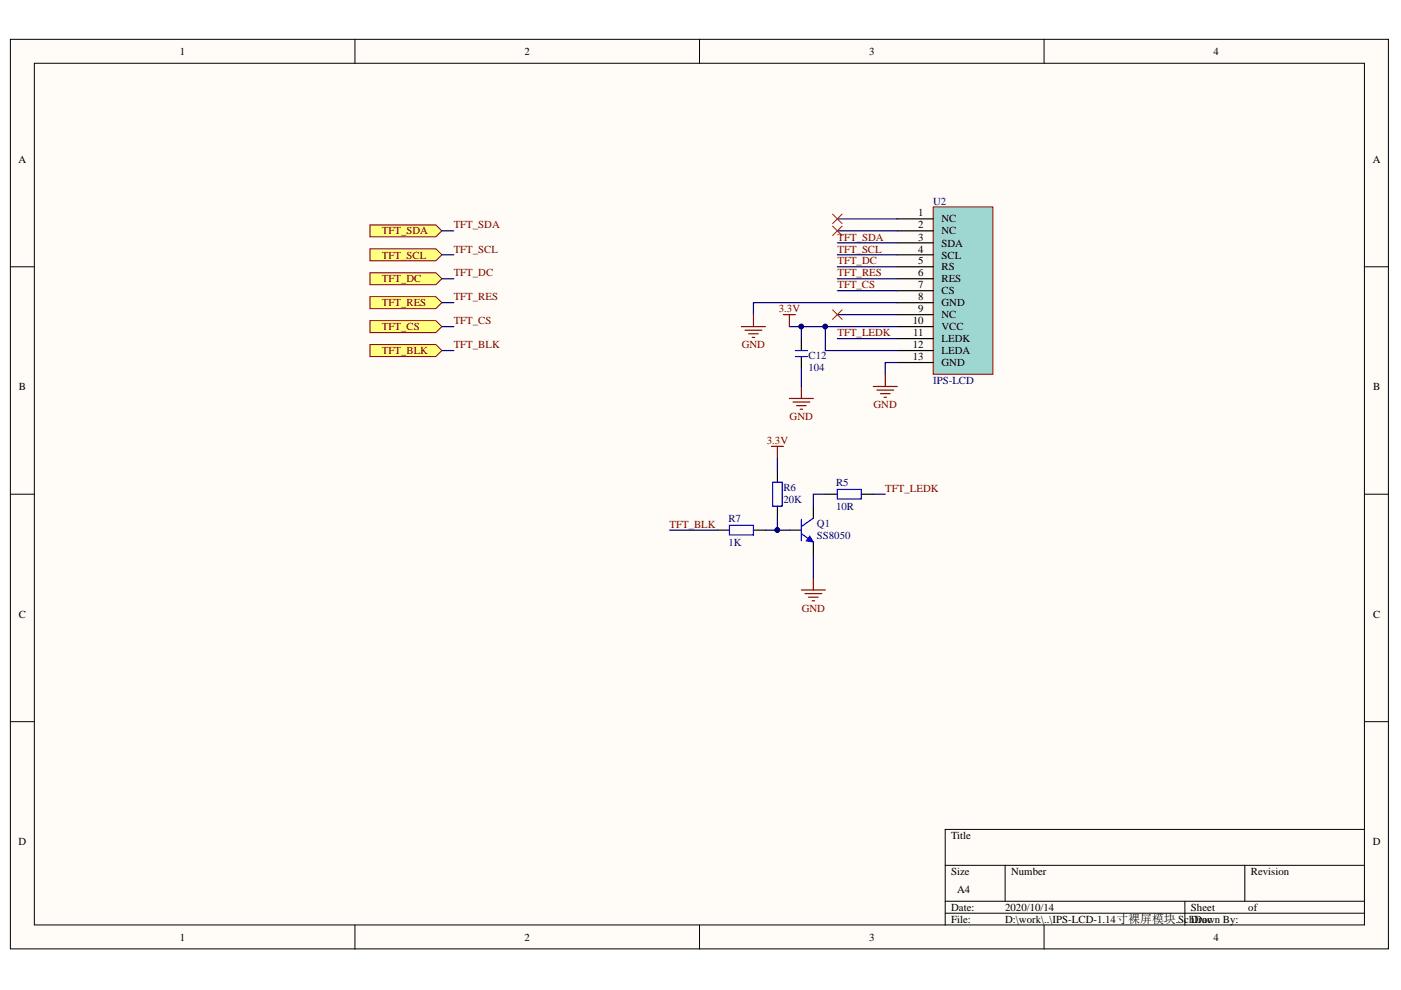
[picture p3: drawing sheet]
<svg xmlns="http://www.w3.org/2000/svg" width="297mm" height="210mm" viewBox="0 0 297 210" stroke-linecap="round" stroke-linejoin="round" font-family="sans-serif">
<g fill="#fffcf8" stroke="#000" stroke-width=".21">
<path d="M2.2 8.3h292.2v192.9h-292.2z"/>
<path d="M7.3 13.4h282v182.7h-282z"/>
</g>
<g fill="none" stroke="#000" stroke-width=".21">
<path d="M75.3 8.3v5.1M148.3 8.3v5.1M221.4 8.3v5.1M2.2 56.6h5.1M289.3 56.6h5.1M2.2 104.8h5.1M289.3 104.8h5.1M2.2 153h5.1M289.3 153h5.1M289.3 175.9h-88.9v20.3M75.3 196.2v5M148.3 196.2v5"/>
<path d="M200.4 183.5h88.9M200.4 191.1h88.9M200.4 193.6h88.9M213.1 183.5v7.6M221.4 196.2v5M251.2 191.1v5.1M263.9 183.5v7.6"/>
</g>
<path d="M169.9 71.8v2.5M169.9 75.6v2.5M152.1 112.4h2.6M159.7 112.4h2.6" fill="none" stroke="#000" stroke-width=".25"/>
<path d="M168.6 74.3h2.6M168.6 75.6h2.6M154.7 111.4h5v2h-5z" fill="none" stroke="#00f" stroke-width=".25"/>
<path d="M197.9 43.9h12.6v35.5h-12.6z" fill="#9ed7d2" stroke="#800000" stroke-width=".21"/>
<g fill="none" stroke="#000" stroke-width=".25">
<path d="M190.2 46.4h7.7M190.2 48.9h7.7M190.2 51.5h7.7M190.2 54h7.7M190.2 56.6h7.7M190.2 59.1h7.7M190.2 61.6h7.7M190.2 64.2h7.7M190.2 66.7h7.7M190.2 69.3h7.7M190.2 71.8h7.7M190.2 74.3h7.7"/>
<path d="M190.2 76.9h7.7M164.8 99.7v2.5M164.8 107.3v2.6M167.4 112.4h2.5M172.4 107.3v2.6M172.4 114.9v2.6M175 104.8h2.5M182.6 104.8h2.6"/>
</g>
<path d="M142 112.4h10.1" fill="none" stroke="#000080" stroke-width=".25"/>
<path d="M163.8 102.2h2v5.1h-2zM169.9 113.2l2.5 1.7M169.9 110.1v4.6M172.4 109.9l-2.5 1.7M177.5 103.8h5.1v2h-5.1z" fill="none" stroke="#00f" stroke-width=".25"/>
<path d="M171.7 113.7l.7 1.2-1.5-.2z" fill="#00f"/>
<path d="M171.7 113.7l.7 1.2-1.5-.2z" fill="none" stroke="#00f" stroke-width=".21"/>
<g fill="none" stroke="#000080" stroke-width=".25">
<path d="M177.5 46.4h12.7M177.5 48.9h12.7M177.5 51.5h12.7M177.5 54h12.7M177.5 56.6h12.7M177.5 59.1h12.7M167.4 69.3h2.5M169.9 78.1v3.8M175 69.3v5h15.2M177.5 71.8h12.7M177.5 61.6h12.7M177.5 66.7h12.7"/>
<path d="M190.2 76.9h-2.5v2.5M190.2 69.3h-20.3v2.5M190.2 64.2h-30.5v2.5M172.4 117.5v5.1M175 104.8h-2.6v2.5M185.2 104.8h2.5"/>
</g>
<g fill="none" stroke="#800000" stroke-width=".25">
<path d="M157.2 69.3h5.1M158 70h3.5M158.7 70.8h2.1M159.5 71.5h.5M159.7 66.7v2.6M166.1 66.7h2.5M167.4 66.7v2.6M187.7 79.4v2.5M163.6 94.6h2.5M164.8 94.6v2.6M167.4 84.5h5M168.1 85.2h3.6"/>
<path d="M168.9 86h2M169.7 86.8h.5M169.9 81.9v2.6M185.2 81.9h5M185.9 82.7h3.6M186.7 83.5h2M187.4 84.2h.5M169.9 125.1h5.1M170.7 125.9h3.5M171.4 126.6h2.1M172.2 127.4h.5M172.4 122.6v2.5"/>
</g>
<g fill="#000080" stroke="#000080" stroke-width=".21">
<circle cx="169.9" cy="69.2" r=".48"/>
<circle cx="175" cy="69.2" r=".48"/>
</g>
<path d="M176.5 45.4l2 2M176.5 47.9l2 2.1M178.5 45.4l-2 2M178.5 47.9l-2 2.1M176.5 65.7l2 2M178.5 65.7l-2 2" fill="none" stroke="#f00" stroke-width=".21"/>
<g fill="#ffff80" stroke="#800000" stroke-width=".21">
<path d="M78.4 57.8h14l1.3 1.3-1.3 1.3h-14z" fill-rule="evenodd"/>
<path d="M78.4 62.9h14l1.3 1.3-1.3 1.2h-14z" fill-rule="evenodd"/>
<path d="M78.4 68h14l1.3 1.3-1.3 1.2h-14z" fill-rule="evenodd"/>
<path d="M78.4 73.1h14l1.3 1.2-1.3 1.3h-14z" fill-rule="evenodd"/>
<path d="M78.4 52.8h14l1.3 1.2-1.3 1.3h-14z" fill-rule="evenodd"/>
<path d="M78.4 47.7h14l1.3 1.2-1.3 1.3h-14z" fill-rule="evenodd"/>
</g>
<path d="M93.7 48.9h2.5M93.7 54h2.5M93.7 59.1h2.5M93.7 64.2h2.5M93.7 69.3h2.5M93.7 74.3h2.5M164.8 97.2v2.5M162.3 112.4h5.1M164.8 109.9v2.5" fill="none" stroke="#000080" stroke-width=".25"/>
<circle cx="164.8" cy="112.4" r=".48" fill="#000080" stroke="#000080" stroke-width=".21"/>
<g font-size="2.3">
<text x="38.1" y="11.6">1</text>
<text x="111.2" y="11.6">2</text>
<text x="184.3" y="11.6">3</text>
<text x="257.3" y="11.6">4</text>
<text x="3.9" y="34.5">A</text>
<text x="291" y="34.5">A</text>
<text x="194.7" y="45.9">1</text>
<text x="199.6" y="47.2">NC</text>
<text x="194.7" y="48.4">2</text>
<text x="194.7" y="51">3</text>
<text x="194.7" y="53.5">4</text>
<text x="199.6" y="49.7">NC</text>
<text x="199.6" y="52.3">SDA</text>
<text x="194.7" y="56.1">5</text>
<text x="194.7" y="58.6">6</text>
<text x="199.6" y="54.8">SCL</text>
<text x="199.6" y="57.3">RS</text>
<text x="199.6" y="59.9">RES</text>
<text x="194.7" y="61.1">7</text>
<text x="194.7" y="63.7">8</text>
<text x="199.6" y="62.4">CS</text>
<text x="199.6" y="64.9">GND</text>
<text x="193.5" y="68.7">10</text>
<text x="193.6" y="71.3">11</text>
<text x="194.7" y="66.2">9</text>
<text x="199.6" y="67.5">NC</text>
<text x="199.6" y="70">VCC</text>
<text x="193.5" y="73.8">12</text>
<text x="193.5" y="76.4">13</text>
<text x="199.6" y="72.5">LEDK</text>
<text x="199.6" y="75.1">LEDA</text>
<text x="199.6" y="77.7">GND</text>
<text x="4" y="82.7">B</text>
<text x="291.1" y="82.7">B</text>
<text x="4" y="131">C</text>
<text x="291.1" y="131">C</text>
<text x="3.9" y="179.1">D</text>
<text x="201.7" y="177.9">Title</text>
<text x="291" y="179.1">D</text>
<text x="201.7" y="185.5">Size</text>
<text x="214.4" y="185.5">Number</text>
<text x="265.2" y="185.5">Revision</text>
<text x="202.9" y="189.3">A4</text>
<text x="201.7" y="193.1">Date:</text>
<text x="201.7" y="195.7">File:</text>
<text x="213.1" y="193.1">2020/10/14</text>
<text x="213.1" y="195.7">D:\work\..\IPS-LCD-1.14寸裸屏模块.SchDoc</text>
<text x="252.5" y="193.1">Sheet</text>
<text x="252.5" y="195.7">Drawn By:</text>
<text x="264.7" y="193.1">of</text>
<text x="38.1" y="199.5">1</text>
<text x="111.2" y="199.5">2</text>
<text x="184.3" y="199.5">3</text>
<text x="257.3" y="199.5">4</text>
</g>
<g font-size="2.3" fill="#000080">
<text x="197.8" y="43.4">U2</text>
<text x="171.4" y="76.1">C12</text>
<text x="171.4" y="78.7">104</text>
<text x="197.8" y="81.5">IPS-LCD</text>
<text x="166.1" y="104.1">R6</text>
<text x="166.1" y="106.6">20K</text>
<text x="177.3" y="103">R5</text>
<text x="154.4" y="110.6">R7</text>
<text x="173.2" y="111.7">Q1</text>
<text x="177.3" y="108.1">10R</text>
<text x="154.4" y="115.7">1K</text>
<text x="173.2" y="114.2">SS8050</text>
</g>
<g font-size="2.3" fill="#800000">
<text x="81" y="49.7">TFT_SDA</text>
<text x="96.2" y="48.4">TFT_SDA</text>
<text x="96.2" y="53.5">TFT_SCL</text>
<text x="177.6" y="51">TFT_SDA</text>
<text x="177.6" y="53.5">TFT_SCL</text>
<text x="81" y="59.9">TFT_DC</text>
<text x="81" y="54.8">TFT_SCL</text>
<text x="96.2" y="58.6">TFT_DC</text>
<text x="177.6" y="56.1">TFT_DC</text>
<text x="177.6" y="58.6">TFT_RES</text>
<text x="81" y="64.9">TFT_RES</text>
<text x="96.2" y="63.7">TFT_RES</text>
<text x="177.6" y="61.1">TFT_CS</text>
<text x="81" y="70">TFT_CS</text>
<text x="96.2" y="68.7">TFT_CS</text>
<text x="165.1" y="66.2">3.3V</text>
<text x="177.6" y="71.3">TFT_LEDK</text>
<text x="81" y="75.1">TFT_BLK</text>
<text x="96.2" y="73.8">TFT_BLK</text>
<text x="157.3" y="73.8">GND</text>
<text x="167.4" y="89.1">GND</text>
<text x="185.2" y="86.5">GND</text>
<text x="162.6" y="94.1">3.3V</text>
<text x="187.7" y="104.3">TFT_LEDK</text>
<text x="141.9" y="111.9">TFT_BLK</text>
<text x="170" y="129.7">GND</text>
</g>
</svg>
